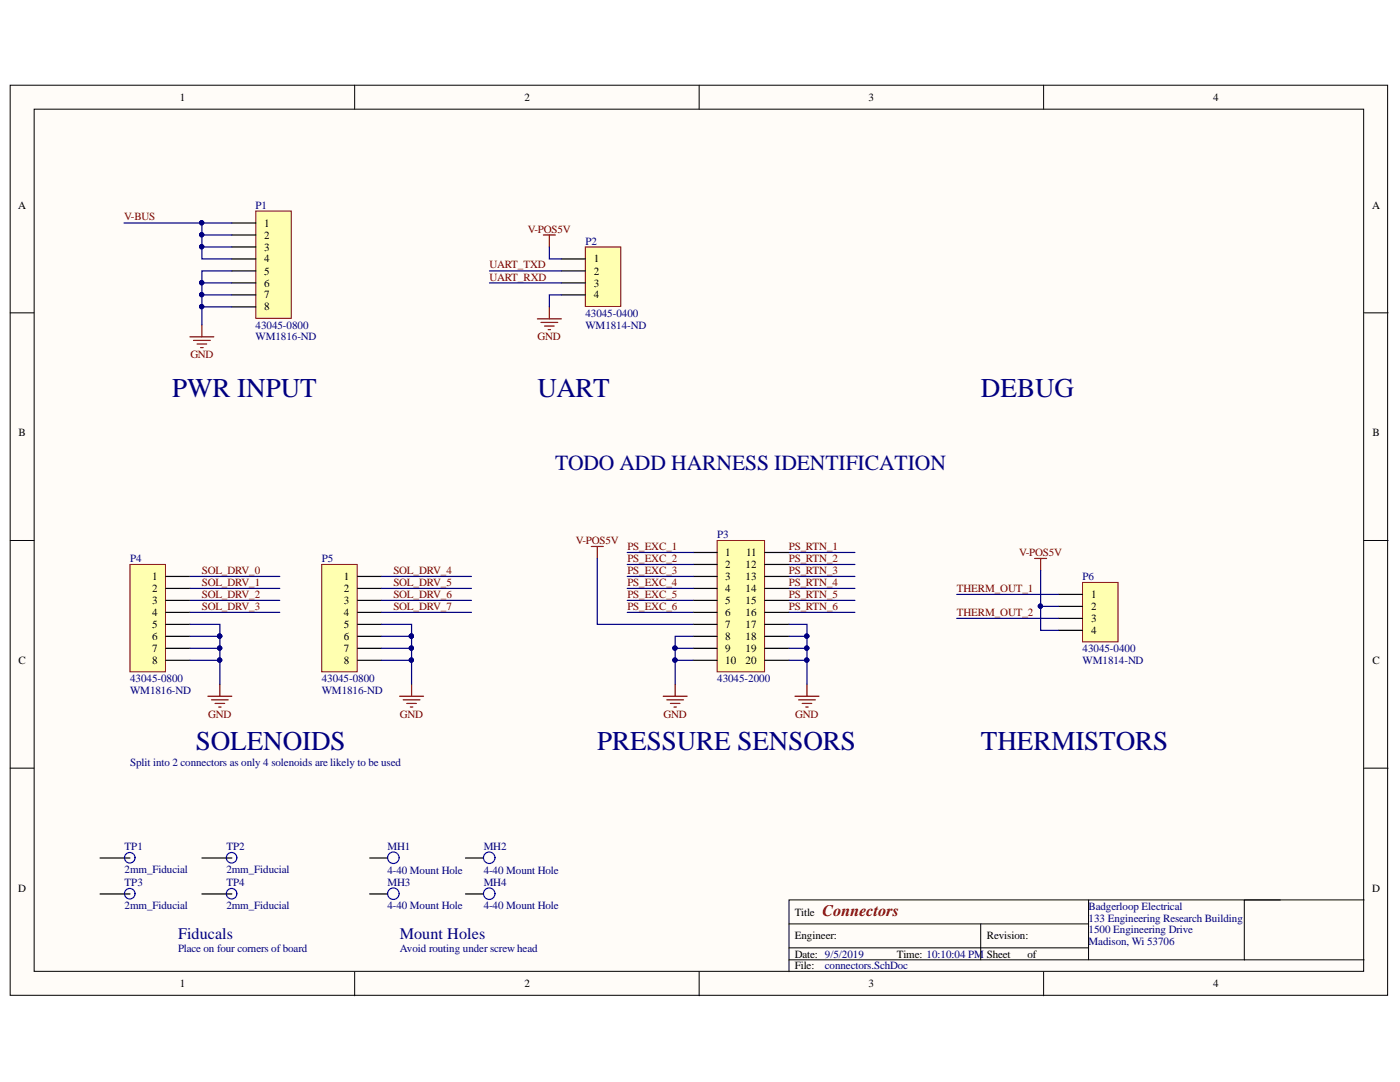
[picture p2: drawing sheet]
<svg xmlns="http://www.w3.org/2000/svg" width="279mm" height="216mm" viewBox="0 0 279 216" stroke-linecap="round" stroke-linejoin="round" font-family="sans-serif">
<g fill="#fffcf8" stroke="#000" stroke-width=".2">
<path d="M2 17h274.9v181.6h-274.9z"/>
<path d="M6.8 21.8h265.3v172h-265.3z"/>
</g>
<g fill="none" stroke="#000" stroke-width=".2">
<path d="M70.8 17v4.8M139.5 17v4.8M208.3 17v4.8M2 62.4h4.8M272.2 62.4h4.8M2 107.8h4.8M272.2 107.8h4.8M2 153.3h4.8M272.2 153.3h4.8M217.2 179.6v11.9M255.5 179.6h-98v14.3M272.2 179.6h-23.9v11.9"/>
<path d="M70.8 193.9v4.8M139.5 193.9v4.8M157.5 184.4h59.7M157.5 191.5h114.7M157.5 189.1h59.7M195.7 184.4v7.1M208.3 193.9v4.8"/>
</g>
<path d="M51.1 42.1h7v21.4h-7z" fill="#ffffb0" stroke="#800000" stroke-width=".2"/>
<path d="M46.3 44.5h4.8M46.3 46.9h4.8M46.3 49.3h4.8M46.3 51.7h4.8M46.3 54.1h4.8M46.3 56.5h4.8M46.3 58.8h4.8M46.3 61.2h4.8" fill="none" stroke="#000" stroke-width=".24"/>
<path d="M37.9 67.2h4.8M38.6 67.9h3.4M39.3 68.6h1.9M40.1 69.4h.4M40.3 64.8v2.4" fill="none" stroke="#800000" stroke-width=".24"/>
<path d="M25.9 112.6h7.1v21.5h-7.1z" fill="#ffffb0" stroke="#800000" stroke-width=".2"/>
<path d="M33.1 115h4.8M33.1 117.4h4.8M33.1 119.8h4.8M33.1 122.2h4.8M33.1 124.6h4.8M33.1 127h4.8M33.1 129.4h4.8M33.1 131.8h4.8" fill="none" stroke="#000" stroke-width=".24"/>
<path d="M41.5 138.9h4.8M42.2 139.6h3.4M43.9 136.5v2.4M42.9 140.4h1.9M43.6 141.1h.5" fill="none" stroke="#800000" stroke-width=".24"/>
<path d="M64.2 112.6h7.1v21.5h-7.1z" fill="#ffffb0" stroke="#800000" stroke-width=".2"/>
<path d="M71.4 115h4.8M71.4 117.4h4.8M71.4 119.8h4.8M71.4 122.2h4.8M71.4 124.6h4.8M71.4 127h4.8M71.4 129.4h4.8M71.4 131.8h4.8" fill="none" stroke="#000" stroke-width=".24"/>
<path d="M79.7 138.9h4.8M80.5 139.6h3.3M82.1 136.5v2.4M81.2 140.4h1.9M81.9 141.1h.5" fill="none" stroke="#800000" stroke-width=".24"/>
<path d="M116.8 49.3h7.1v11.8h-7.1z" fill="#ffffb0" stroke="#800000" stroke-width=".2"/>
<path d="M112 51.7h4.8M112 54.1h4.8M112 56.5h4.8M112 58.8h4.8" fill="none" stroke="#000" stroke-width=".24"/>
<path d="M108.4 46.9h2.4M109.6 46.9v2.4M107.2 63.6h4.8M108 64.3h3.3M108.7 65.1h1.9M109.4 65.8h.5M109.6 61.2v2.4" fill="none" stroke="#800000" stroke-width=".24"/>
<path d="M216 116.2h7.1v11.9h-7.1z" fill="#ffffb0" stroke="#800000" stroke-width=".2"/>
<path d="M211.3 118.6h4.7M211.3 121h4.7M211.3 123.4h4.7M211.3 125.8h4.7M20 171.2h5.9M20 178.4h5.9M40.3 171.2h6M40.3 178.4h6M73.8 171.2h3.6M73.8 178.4h3.6M92.9 171.2h3.6M92.9 178.4h3.6" fill="none" stroke="#000" stroke-width=".24"/>
<path d="M206.5 111.4h2.4M207.7 111.4v2.4" fill="none" stroke="#800000" stroke-width=".24"/>
<g fill="none" stroke="#00f" stroke-width=".24">
<circle cx="25.9" cy="171.2" r="1.05"/>
<circle cx="25.9" cy="178.3" r="1.05"/>
<circle cx="46.2" cy="171.2" r="1.05"/>
<circle cx="46.2" cy="178.3" r="1.05"/>
<circle cx="78.5" cy="171.2" r="1.15"/>
<circle cx="78.5" cy="178.3" r="1.15"/>
<circle cx="97.6" cy="171.2" r="1.15"/>
<circle cx="97.6" cy="178.3" r="1.15"/>
</g>
<path d="M143.1 107.8h9.5v26.3h-9.5z" fill="#ffffb0" stroke="#800000" stroke-width=".2"/>
<g fill="none" stroke="#000" stroke-width=".24">
<path d="M138.3 110.2h4.8M138.3 112.6h4.8M138.3 115h4.8M138.3 117.4h4.8M138.3 119.8h4.8M152.7 110.2h4.8M152.7 112.6h4.8M152.7 115h4.8M152.7 117.4h4.8M152.7 119.8h4.8M138.3 122.2h4.8M138.3 124.6h4.8"/>
<path d="M138.3 127h4.8M138.3 129.4h4.8M138.3 131.8h4.8M152.7 122.2h4.8M152.7 124.6h4.8M152.7 127h4.8M152.7 129.4h4.8M152.7 131.8h4.8"/>
</g>
<path d="M118 109h2.4M119.2 109v2.4M132.4 138.9h4.7M133.1 139.6h3.3M134.7 136.5v2.4M158.7 138.9h4.7M159.4 139.6h3.3M161 136.5v2.4M133.8 140.4h1.9M134.5 141.1h.5M160.1 140.4h1.9M160.8 141.1h.5" fill="none" stroke="#800000" stroke-width=".24"/>
<g fill="none" stroke="#000080" stroke-width=".24">
<path d="M24.7 44.5h21.6M40.3 44.5v2.4h6M40.3 46.9v2.4h6M40.3 49.3v2.4h6M46.3 58.8h-6v2.4M46.3 56.5h-6v2.3M46.3 54.1h-6v2.4M97.7 54.1h14.3M97.7 56.5h14.3M109.6 49.3v2.4h2.4M112 58.8h-2.4v2.4M46.3 61.2h-6v3.6"/>
<path d="M37.9 115h17.9M37.9 117.4h17.9M37.9 119.8h17.9M76.2 115h17.9M76.2 117.4h17.9M76.2 119.8h17.9M119.2 111.4v13.2h19.1M125.2 115h13.1M125.2 117.4h13.1M125.2 119.8h13.1M125.2 110.2h13.1M125.2 112.6h13.1"/>
<path d="M157.5 115h13.1M157.5 117.4h13.1M157.5 119.8h13.1M157.5 110.2h13.1M157.5 112.6h13.1M190.9 118.6h20.4M207.7 113.8v7.2M37.9 124.6h6v2.4M37.9 129.4h6v7.1M37.9 122.2h17.9M37.9 127h6M37.9 131.8h6"/>
<path d="M43.9 127v2.4M76.2 124.6h5.9v2.4M76.2 129.4h5.9v7.1M76.2 122.2h17.9M76.2 127h5.9M76.2 131.8h5.9M82.1 127v2.4M125.2 122.2h13.1M134.7 129.4h3.6M134.7 131.8v4.7M138.3 127h-3.6v4.8h3.6M157.5 124.6h3.5v11.9"/>
<path d="M157.5 122.2h13.1M157.5 127h3.5M157.5 131.8h3.5M157.5 129.4h3.5M190.9 123.4h20.4M211.3 121h-3.6v4.8h3.6"/>
</g>
<g fill="#000080" stroke="#000080" stroke-width=".2">
<circle cx="40.2" cy="61.2" r=".43"/>
<circle cx="40.2" cy="58.8" r=".43"/>
<circle cx="40.2" cy="56.4" r=".43"/>
<circle cx="40.2" cy="46.8" r=".43"/>
<circle cx="40.2" cy="44.4" r=".43"/>
<circle cx="40.2" cy="49.2" r=".43"/>
<circle cx="43.8" cy="126.9" r=".43"/>
<circle cx="43.8" cy="129.3" r=".43"/>
<circle cx="43.8" cy="131.7" r=".43"/>
<circle cx="82.1" cy="126.9" r=".43"/>
<circle cx="82.1" cy="129.3" r=".43"/>
<circle cx="82.1" cy="131.7" r=".43"/>
<circle cx="207.6" cy="121" r=".43"/>
<circle cx="161" cy="131.7" r=".43"/>
<circle cx="161" cy="129.3" r=".43"/>
<circle cx="161" cy="126.9" r=".43"/>
<circle cx="134.7" cy="131.7" r=".43"/>
<circle cx="134.7" cy="129.3" r=".43"/>
</g>
<g font-size="5.4" fill="#000080">
<text x="34.3" y="79.2">PWR INPUT</text>
<text x="107.3" y="79.2">UART</text>
<text x="195.8" y="79.2">DEBUG</text>
<text x="39.1" y="149.7">SOLENOIDS</text>
<text x="119.2" y="149.7">PRESSURE SENSORS</text>
<text x="195.8" y="149.7">THERMISTORS</text>
</g>
<text font-size="4.3" fill="#000080" x="110.8" y="93.7">TODO ADD HARNESS IDENTIFICATION</text>
<text font-size="3.2" fill="#800000" x="164.1" y="182.7">Connectors</text>
<g font-size="3.2" fill="#000080">
<text x="35.5" y="187.3">Fiducals</text>
<text x="79.8" y="187.3">Mount Holes</text>
</g>
<g font-size="2.2">
<text x="35.9" y="20.1">1</text>
<text x="104.7" y="20.1">2</text>
<text x="173.3" y="20.1">3</text>
<text x="242.1" y="20.1">4</text>
<text x="3.6" y="41.6">A</text>
<text x="273.9" y="41.6">A</text>
<text x="52.7" y="45.3">1</text>
<text x="52.7" y="47.6">2</text>
<text x="52.7" y="50">3</text>
<text x="52.7" y="52.4">4</text>
<text x="118.5" y="52.4">1</text>
<text x="52.7" y="54.8">5</text>
<text x="52.7" y="57.2">6</text>
<text x="52.7" y="59.6">7</text>
<text x="118.5" y="54.8">2</text>
<text x="118.5" y="57.2">3</text>
<text x="118.5" y="59.6">4</text>
<text x="52.7" y="61.9">8</text>
<text x="3.7" y="87">B</text>
<text x="273.9" y="87">B</text>
<text x="144.8" y="111">1</text>
<text x="144.8" y="113.4">2</text>
<text x="148.8" y="113.4">12</text>
<text x="148.9" y="111">11</text>
<text x="30.4" y="115.7">1</text>
<text x="30.4" y="118.2">2</text>
<text x="68.6" y="115.7">1</text>
<text x="68.6" y="118.2">2</text>
<text x="144.8" y="115.7">3</text>
<text x="144.8" y="118.2">4</text>
<text x="148.8" y="115.7">13</text>
<text x="148.8" y="118.2">14</text>
<text x="217.8" y="119.4">1</text>
<text x="30.4" y="120.5">3</text>
<text x="30.4" y="122.9">4</text>
<text x="30.4" y="125.3">5</text>
<text x="68.6" y="120.5">3</text>
<text x="68.6" y="122.9">4</text>
<text x="68.6" y="125.3">5</text>
<text x="144.8" y="120.5">5</text>
<text x="144.8" y="122.9">6</text>
<text x="144.8" y="125.3">7</text>
<text x="148.8" y="120.5">15</text>
<text x="148.8" y="122.9">16</text>
<text x="148.8" y="125.3">17</text>
<text x="217.8" y="121.7">2</text>
<text x="217.8" y="124.1">3</text>
<text x="30.4" y="127.7">6</text>
<text x="30.4" y="130.1">7</text>
<text x="68.6" y="127.7">6</text>
<text x="68.6" y="130.1">7</text>
<text x="144.8" y="127.7">8</text>
<text x="144.8" y="130.1">9</text>
<text x="148.8" y="127.7">18</text>
<text x="148.8" y="130.1">19</text>
<text x="217.8" y="126.5">4</text>
<text x="3.7" y="132.5">C</text>
<text x="30.4" y="132.5">8</text>
<text x="68.6" y="132.5">8</text>
<text x="144.8" y="132.5">10</text>
<text x="148.8" y="132.5">20</text>
<text x="273.9" y="132.5">C</text>
<text x="3.6" y="177.9">D</text>
<text x="273.9" y="177.9">D</text>
<text x="158.6" y="182.7">Title</text>
<text x="158.6" y="187.4">Engineer:</text>
<text x="158.6" y="191.1">Date: 9/5/2019</text>
<text x="179" y="191.1">Time: 10:10:04 PM</text>
<text x="196.9" y="187.4">Revision:</text>
<text x="196.9" y="191.1">Sheet</text>
<text x="205.1" y="191.1">of</text>
<text x="35.9" y="197">1</text>
<text x="104.7" y="197">2</text>
<text x="158.6" y="193.5">File:</text>
<text x="173.3" y="197">3</text>
<text x="242.1" y="197">4</text>
</g>
<g font-size="2.2" fill="#000080">
<text x="51" y="41.6">P1</text>
<text x="116.8" y="48.8">P2</text>
<text x="51" y="65.6">43045-0800</text>
<text x="116.8" y="65.6">WM1814-ND</text>
<text x="116.8" y="63.2">43045-0400</text>
<text x="51" y="67.9">WM1816-ND</text>
<text x="143.1" y="107.3">P3</text>
<text x="26" y="112.2">P4</text>
<text x="64.2" y="112.2">P5</text>
<text x="216.1" y="115.7">P6</text>
<text x="216.1" y="130.1">43045-0400</text>
<text x="26" y="136.1">43045-0800</text>
<text x="64.2" y="136.1">43045-0800</text>
<text x="143.1" y="136.1">43045-2000</text>
<text x="216.1" y="132.5">WM1814-ND</text>
<text x="26" y="138.5">WM1816-ND</text>
<text x="64.2" y="138.5">WM1816-ND</text>
<text x="26" y="152.8">Split into 2 connectors as only 4 solenoids are likely to be used</text>
<text x="24.9" y="169.6">TP1</text>
<text x="45.2" y="169.6">TP2</text>
<text x="77.3" y="169.5">MH1</text>
<text x="96.5" y="169.5">MH2</text>
<text x="24.9" y="176.8">TP3</text>
<text x="24.9" y="174.3">2mm_Fiducial</text>
<text x="45.2" y="174.3">2mm_Fiducial</text>
<text x="45.2" y="176.8">TP4</text>
<text x="77.3" y="174.3">4-40 Mount Hole</text>
<text x="77.3" y="176.7">MH3</text>
<text x="96.5" y="174.3">4-40 Mount Hole</text>
<text x="96.5" y="176.7">MH4</text>
<text x="24.9" y="181.4">2mm_Fiducial</text>
<text x="45.2" y="181.4">2mm_Fiducial</text>
<text x="77.3" y="181.4">4-40 Mount Hole</text>
<text x="96.5" y="181.4">4-40 Mount Hole</text>
<text x="217.3" y="181.5">Badgerloop Electrical</text>
<text x="217.3" y="183.9">133 Engineering Research Building</text>
<text x="35.5" y="189.9">Place on four corners ofboard</text>
<text x="79.8" y="189.9">Avoid routing under screw head</text>
<text x="217.3" y="186.3">1500 Engineering Drive</text>
<text x="217.3" y="188.6">Madison, Wi 53706</text>
<text x="164.6" y="193.5">connectors.SchDoc</text>
</g>
<g font-size="2.2" fill="#800000">
<text x="24.8" y="44">V-BUS</text>
<text x="105.3" y="46.4">V-POS5V</text>
<text x="97.7" y="53.6">UART_TXD</text>
<text x="97.7" y="56">UART_RXD</text>
<text x="38" y="71.5">GND</text>
<text x="107.3" y="67.9">GND</text>
<text x="114.9" y="108.6">V-POS5V</text>
<text x="125.2" y="109.8">PS_EXC_1</text>
<text x="125.2" y="112.2">PS_EXC_2</text>
<text x="157.4" y="109.8">PS_RTN_1</text>
<text x="157.4" y="112.2">PS_RTN_2</text>
<text x="203.4" y="111">V-POS5V</text>
<text x="40.3" y="114.5">SOL_DRV_0</text>
<text x="40.3" y="116.9">SOL_DRV_1</text>
<text x="40.3" y="119.4">SOL_DRV_2</text>
<text x="78.5" y="114.5">SOL_DRV_4</text>
<text x="78.5" y="116.9">SOL_DRV_5</text>
<text x="78.5" y="119.4">SOL_DRV_6</text>
<text x="125.2" y="114.5">PS_EXC_3</text>
<text x="125.2" y="116.9">PS_EXC_4</text>
<text x="125.2" y="119.4">PS_EXC_5</text>
<text x="157.4" y="114.5">PS_RTN_3</text>
<text x="157.4" y="116.9">PS_RTN_4</text>
<text x="157.4" y="119.4">PS_RTN_5</text>
<text x="190.9" y="118.2">THERM_OUT_1</text>
<text x="40.3" y="121.7">SOL_DRV_3</text>
<text x="78.5" y="121.7">SOL_DRV_7</text>
<text x="125.2" y="121.7">PS_EXC_6</text>
<text x="157.4" y="121.7">PS_RTN_6</text>
<text x="190.9" y="122.9">THERM_OUT_2</text>
<text x="41.5" y="143.2">GND</text>
<text x="79.8" y="143.2">GND</text>
<text x="132.4" y="143.2">GND</text>
<text x="158.7" y="143.2">GND</text>
</g>
</svg>
